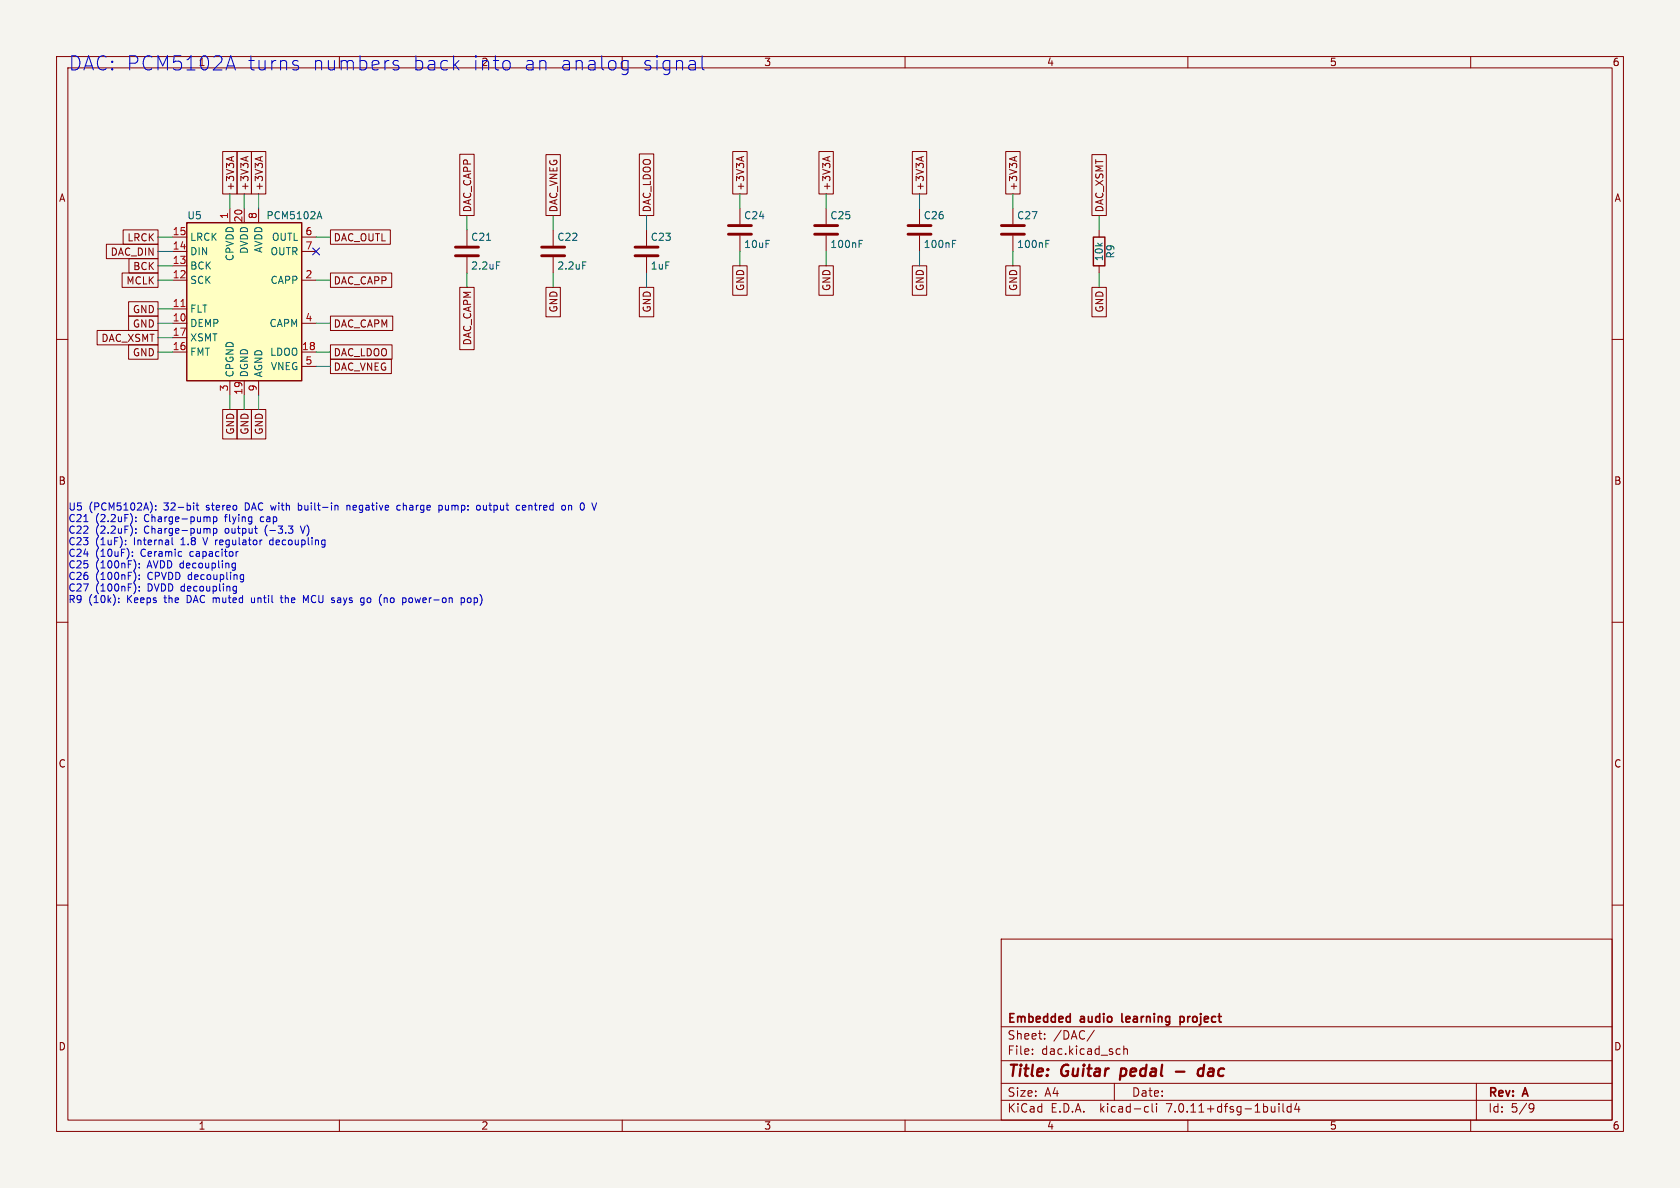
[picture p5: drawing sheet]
(kicad_sch
 (version 20230121)
 (generator eeschema)
 (paper "A4")
 (title_block
  (title "Guitar pedal - dac")
  (company "Embedded audio learning project")
  (rev "A"))
 (lib_symbols
  (symbol "Audio:PCM5102A" (in_bom yes) (on_board yes)
   (property "Reference" "U" (at -10.16 13.97 0) (effects (font (size 1.27 1.27)) (justify left)))
   (property "Value" "PCM5102A" (at 3.81 13.97 0) (effects (font (size 1.27 1.27)) (justify left)))
   (property "Footprint" "Package_SO:TSSOP-20_4.4x6.5mm_P0.65mm" (at 25.4 -16.51 0) (effects (font (size 1.27 1.27)) hide))
   (property "Datasheet" "https://www.ti.com/lit/ds/symlink/pcm5102a.pdf" (at 0 0 0) (effects (font (size 1.27 1.27)) hide))
   (symbol "PCM5102A_0_1"
    (rectangle (start -10.16 12.7) (end 10.16 -15.24) (stroke (width 0.254) (type default)) (fill (type background))))
   (symbol "PCM5102A_1_1"
    (pin passive line (at -2.54 15.24 270) (length 2.54) (name "CPVDD" (effects (font (size 1.27 1.27)))) (number "1" (effects (font (size 1.27 1.27)))))
    (pin input line (at -12.7 -5.08 0) (length 2.54) (name "DEMP" (effects (font (size 1.27 1.27)))) (number "10" (effects (font (size 1.27 1.27)))))
    (pin input line (at -12.7 -2.54 0) (length 2.54) (name "FLT" (effects (font (size 1.27 1.27)))) (number "11" (effects (font (size 1.27 1.27)))))
    (pin input line (at -12.7 2.54 0) (length 2.54) (name "SCK" (effects (font (size 1.27 1.27)))) (number "12" (effects (font (size 1.27 1.27)))))
    (pin input line (at -12.7 5.08 0) (length 2.54) (name "BCK" (effects (font (size 1.27 1.27)))) (number "13" (effects (font (size 1.27 1.27)))))
    (pin input line (at -12.7 7.62 0) (length 2.54) (name "DIN" (effects (font (size 1.27 1.27)))) (number "14" (effects (font (size 1.27 1.27)))))
    (pin input line (at -12.7 10.16 0) (length 2.54) (name "LRCK" (effects (font (size 1.27 1.27)))) (number "15" (effects (font (size 1.27 1.27)))))
    (pin input line (at -12.7 -10.16 0) (length 2.54) (name "FMT" (effects (font (size 1.27 1.27)))) (number "16" (effects (font (size 1.27 1.27)))))
    (pin input line (at -12.7 -7.62 0) (length 2.54) (name "XSMT" (effects (font (size 1.27 1.27)))) (number "17" (effects (font (size 1.27 1.27)))))
    (pin passive line (at 12.7 -10.16 180) (length 2.54) (name "LDOO" (effects (font (size 1.27 1.27)))) (number "18" (effects (font (size 1.27 1.27)))))
    (pin power_in line (at 0 -17.78 90) (length 2.54) (name "DGND" (effects (font (size 1.27 1.27)))) (number "19" (effects (font (size 1.27 1.27)))))
    (pin passive line (at 12.7 2.54 180) (length 2.54) (name "CAPP" (effects (font (size 1.27 1.27)))) (number "2" (effects (font (size 1.27 1.27)))))
    (pin power_in line (at 0 15.24 270) (length 2.54) (name "DVDD" (effects (font (size 1.27 1.27)))) (number "20" (effects (font (size 1.27 1.27)))))
    (pin power_in line (at -2.54 -17.78 90) (length 2.54) (name "CPGND" (effects (font (size 1.27 1.27)))) (number "3" (effects (font (size 1.27 1.27)))))
    (pin passive line (at 12.7 -5.08 180) (length 2.54) (name "CAPM" (effects (font (size 1.27 1.27)))) (number "4" (effects (font (size 1.27 1.27)))))
    (pin passive line (at 12.7 -12.7 180) (length 2.54) (name "VNEG" (effects (font (size 1.27 1.27)))) (number "5" (effects (font (size 1.27 1.27)))))
    (pin output line (at 12.7 10.16 180) (length 2.54) (name "OUTL" (effects (font (size 1.27 1.27)))) (number "6" (effects (font (size 1.27 1.27)))))
    (pin output line (at 12.7 7.62 180) (length 2.54) (name "OUTR" (effects (font (size 1.27 1.27)))) (number "7" (effects (font (size 1.27 1.27)))))
    (pin power_in line (at 2.54 15.24 270) (length 2.54) (name "AVDD" (effects (font (size 1.27 1.27)))) (number "8" (effects (font (size 1.27 1.27)))))
    (pin power_in line (at 2.54 -17.78 90) (length 2.54) (name "AGND" (effects (font (size 1.27 1.27)))) (number "9" (effects (font (size 1.27 1.27)))))))
  (symbol "Device:C"
   (pin_numbers hide)
   (pin_names
    (offset 0.254)) (in_bom yes) (on_board yes)
   (property "Reference" "C" (at 0.635 2.54 0) (effects (font (size 1.27 1.27)) (justify left)))
   (property "Value" "C" (at 0.635 -2.54 0) (effects (font (size 1.27 1.27)) (justify left)))
   (property "Footprint" "" (at 0.9652 -3.81 0) (effects (font (size 1.27 1.27)) hide))
   (property "Datasheet" "~" (at 0 0 0) (effects (font (size 1.27 1.27)) hide))
   (symbol "C_0_1"
    (polyline (pts (xy -2.032 -0.762) (xy 2.032 -0.762)) (stroke (width 0.508) (type default)) (fill (type none)))
    (polyline (pts (xy -2.032 0.762) (xy 2.032 0.762)) (stroke (width 0.508) (type default)) (fill (type none))))
   (symbol "C_1_1"
    (pin passive line (at 0 3.81 270) (length 2.794) (name "~" (effects (font (size 1.27 1.27)))) (number "1" (effects (font (size 1.27 1.27)))))
    (pin passive line (at 0 -3.81 90) (length 2.794) (name "~" (effects (font (size 1.27 1.27)))) (number "2" (effects (font (size 1.27 1.27)))))))
  (symbol "Device:R"
   (pin_numbers hide)
   (pin_names
    (offset 0)) (in_bom yes) (on_board yes)
   (property "Reference" "R" (at 2.032 0 90) (effects (font (size 1.27 1.27))))
   (property "Value" "R" (at 0 0 90) (effects (font (size 1.27 1.27))))
   (property "Footprint" "" (at -1.778 0 90) (effects (font (size 1.27 1.27)) hide))
   (property "Datasheet" "~" (at 0 0 0) (effects (font (size 1.27 1.27)) hide))
   (symbol "R_0_1"
    (rectangle (start -1.016 -2.54) (end 1.016 2.54) (stroke (width 0.254) (type default)) (fill (type none))))
   (symbol "R_1_1"
    (pin passive line (at 0 3.81 270) (length 1.27) (name "~" (effects (font (size 1.27 1.27)))) (number "1" (effects (font (size 1.27 1.27)))))
    (pin passive line (at 0 -3.81 90) (length 1.27) (name "~" (effects (font (size 1.27 1.27)))) (number "2" (effects (font (size 1.27 1.27))))))))
 (text "DAC: PCM5102A turns numbers back into an analog signal" (at 12 10 0) (effects (font (size 2.5 2.5)) (justify left top)))
 (symbol
  (lib_id "Audio:PCM5102A") (at 43.18 52.07 0) (unit 1) (in_bom yes) (on_board yes) (dnp no)
  (property "Reference" "U5" (at 33.02 38.1 0) (effects (font (size 1.27 1.27)) (justify left)))
  (property "Value" "PCM5102A" (at 46.99 38.1 0) (effects (font (size 1.27 1.27)) (justify left)))
  (property "Footprint" "Package_SO:TSSOP-20_4.4x6.5mm_P0.65mm" (at 43.18 52.07 0) (effects (font (size 1.27 1.27)) hide))
  (property "Datasheet" "https://www.ti.com/lit/ds/symlink/pcm5102a.pdf" (at 43.18 52.07 0) (effects (font (size 1.27 1.27)) hide))
  (property "MPN" "PCM5102APWR" (at 43.18 52.07 0) (effects (font (size 1.27 1.27)) hide))
  (property "Description" "32-bit stereo DAC with built-in negative charge pump: output centred on 0 V" (at 43.18 52.07 0) (effects (font (size 1.27 1.27)) hide))
  (property "Assembly" "FACTORY" (at 43.18 52.07 0) (effects (font (size 1.27 1.27)) hide)) (pin "1") (pin "10") (pin "11") (pin "12") (pin "13") (pin "14") (pin "15") (pin "16") (pin "17") (pin "18") (pin "19") (pin "2") (pin "20") (pin "3") (pin "4") (pin "5") (pin "6") (pin "7") (pin "8") (pin "9"))
 (wire (pts (xy 40.64 36.83) (xy 40.64 34.29)) (stroke (width 0) (type default)))
 (global_label "+3V3A"
  (shape passive) (at 40.64 34.29 90) (fields_autoplaced) (effects (font (size 1.27 1.27)) (justify left))
  (property "Intersheetrefs" "${INTERSHEET_REFS}" (at 40.64 34.29 0) (effects (font (size 1 1)) hide)))
 (wire (pts (xy 30.48 57.15) (xy 27.94 57.15)) (stroke (width 0) (type default)))
 (global_label "GND"
  (shape passive) (at 27.94 57.15 180) (fields_autoplaced) (effects (font (size 1.27 1.27)) (justify right))
  (property "Intersheetrefs" "${INTERSHEET_REFS}" (at 27.94 57.15 0) (effects (font (size 1 1)) hide)))
 (wire (pts (xy 30.48 54.61) (xy 27.94 54.61)) (stroke (width 0) (type default)))
 (global_label "GND"
  (shape passive) (at 27.94 54.61 180) (fields_autoplaced) (effects (font (size 1.27 1.27)) (justify right))
  (property "Intersheetrefs" "${INTERSHEET_REFS}" (at 27.94 54.61 0) (effects (font (size 1 1)) hide)))
 (wire (pts (xy 30.48 49.53) (xy 27.94 49.53)) (stroke (width 0) (type default)))
 (global_label "MCLK"
  (shape passive) (at 27.94 49.53 180) (fields_autoplaced) (effects (font (size 1.27 1.27)) (justify right))
  (property "Intersheetrefs" "${INTERSHEET_REFS}" (at 27.94 49.53 0) (effects (font (size 1 1)) hide)))
 (wire (pts (xy 30.48 46.99) (xy 27.94 46.99)) (stroke (width 0) (type default)))
 (global_label "BCK"
  (shape passive) (at 27.94 46.99 180) (fields_autoplaced) (effects (font (size 1.27 1.27)) (justify right))
  (property "Intersheetrefs" "${INTERSHEET_REFS}" (at 27.94 46.99 0) (effects (font (size 1 1)) hide)))
 (wire (pts (xy 30.48 44.45) (xy 27.94 44.45)) (stroke (width 0) (type default)))
 (global_label "DAC_DIN"
  (shape passive) (at 27.94 44.45 180) (fields_autoplaced) (effects (font (size 1.27 1.27)) (justify right))
  (property "Intersheetrefs" "${INTERSHEET_REFS}" (at 27.94 44.45 0) (effects (font (size 1 1)) hide)))
 (wire (pts (xy 30.48 41.91) (xy 27.94 41.91)) (stroke (width 0) (type default)))
 (global_label "LRCK"
  (shape passive) (at 27.94 41.91 180) (fields_autoplaced) (effects (font (size 1.27 1.27)) (justify right))
  (property "Intersheetrefs" "${INTERSHEET_REFS}" (at 27.94 41.91 0) (effects (font (size 1 1)) hide)))
 (wire (pts (xy 30.48 62.23) (xy 27.94 62.23)) (stroke (width 0) (type default)))
 (global_label "GND"
  (shape passive) (at 27.94 62.23 180) (fields_autoplaced) (effects (font (size 1.27 1.27)) (justify right))
  (property "Intersheetrefs" "${INTERSHEET_REFS}" (at 27.94 62.23 0) (effects (font (size 1 1)) hide)))
 (wire (pts (xy 30.48 59.69) (xy 27.94 59.69)) (stroke (width 0) (type default)))
 (global_label "DAC_XSMT"
  (shape passive) (at 27.94 59.69 180) (fields_autoplaced) (effects (font (size 1.27 1.27)) (justify right))
  (property "Intersheetrefs" "${INTERSHEET_REFS}" (at 27.94 59.69 0) (effects (font (size 1 1)) hide)))
 (wire (pts (xy 55.88 62.23) (xy 58.42 62.23)) (stroke (width 0) (type default)))
 (global_label "DAC_LDOO"
  (shape passive) (at 58.42 62.23 0) (fields_autoplaced) (effects (font (size 1.27 1.27)) (justify left))
  (property "Intersheetrefs" "${INTERSHEET_REFS}" (at 58.42 62.23 0) (effects (font (size 1 1)) hide)))
 (wire (pts (xy 43.18 69.85) (xy 43.18 72.39)) (stroke (width 0) (type default)))
 (global_label "GND"
  (shape passive) (at 43.18 72.39 270) (fields_autoplaced) (effects (font (size 1.27 1.27)) (justify right))
  (property "Intersheetrefs" "${INTERSHEET_REFS}" (at 43.18 72.39 0) (effects (font (size 1 1)) hide)))
 (wire (pts (xy 55.88 49.53) (xy 58.42 49.53)) (stroke (width 0) (type default)))
 (global_label "DAC_CAPP"
  (shape passive) (at 58.42 49.53 0) (fields_autoplaced) (effects (font (size 1.27 1.27)) (justify left))
  (property "Intersheetrefs" "${INTERSHEET_REFS}" (at 58.42 49.53 0) (effects (font (size 1 1)) hide)))
 (wire (pts (xy 43.18 36.83) (xy 43.18 34.29)) (stroke (width 0) (type default)))
 (global_label "+3V3A"
  (shape passive) (at 43.18 34.29 90) (fields_autoplaced) (effects (font (size 1.27 1.27)) (justify left))
  (property "Intersheetrefs" "${INTERSHEET_REFS}" (at 43.18 34.29 0) (effects (font (size 1 1)) hide)))
 (wire (pts (xy 40.64 69.85) (xy 40.64 72.39)) (stroke (width 0) (type default)))
 (global_label "GND"
  (shape passive) (at 40.64 72.39 270) (fields_autoplaced) (effects (font (size 1.27 1.27)) (justify right))
  (property "Intersheetrefs" "${INTERSHEET_REFS}" (at 40.64 72.39 0) (effects (font (size 1 1)) hide)))
 (wire (pts (xy 55.88 57.15) (xy 58.42 57.15)) (stroke (width 0) (type default)))
 (global_label "DAC_CAPM"
  (shape passive) (at 58.42 57.15 0) (fields_autoplaced) (effects (font (size 1.27 1.27)) (justify left))
  (property "Intersheetrefs" "${INTERSHEET_REFS}" (at 58.42 57.15 0) (effects (font (size 1 1)) hide)))
 (wire (pts (xy 55.88 64.77) (xy 58.42 64.77)) (stroke (width 0) (type default)))
 (global_label "DAC_VNEG"
  (shape passive) (at 58.42 64.77 0) (fields_autoplaced) (effects (font (size 1.27 1.27)) (justify left))
  (property "Intersheetrefs" "${INTERSHEET_REFS}" (at 58.42 64.77 0) (effects (font (size 1 1)) hide)))
 (wire (pts (xy 55.88 41.91) (xy 58.42 41.91)) (stroke (width 0) (type default)))
 (global_label "DAC_OUTL"
  (shape passive) (at 58.42 41.91 0) (fields_autoplaced) (effects (font (size 1.27 1.27)) (justify left))
  (property "Intersheetrefs" "${INTERSHEET_REFS}" (at 58.42 41.91 0) (effects (font (size 1 1)) hide)))
 (no_connect (at 55.88 44.45))
 (wire (pts (xy 45.72 36.83) (xy 45.72 34.29)) (stroke (width 0) (type default)))
 (global_label "+3V3A"
  (shape passive) (at 45.72 34.29 90) (fields_autoplaced) (effects (font (size 1.27 1.27)) (justify left))
  (property "Intersheetrefs" "${INTERSHEET_REFS}" (at 45.72 34.29 0) (effects (font (size 1 1)) hide)))
 (wire (pts (xy 45.72 69.85) (xy 45.72 72.39)) (stroke (width 0) (type default)))
 (global_label "GND"
  (shape passive) (at 45.72 72.39 270) (fields_autoplaced) (effects (font (size 1.27 1.27)) (justify right))
  (property "Intersheetrefs" "${INTERSHEET_REFS}" (at 45.72 72.39 0) (effects (font (size 1 1)) hide)))
 (symbol
  (lib_id "Device:C") (at 82.55 44.45 0) (unit 1) (in_bom yes) (on_board yes) (dnp no)
  (property "Reference" "C21" (at 83.185 41.91 0) (effects (font (size 1.27 1.27)) (justify left)))
  (property "Value" "2.2uF" (at 83.185 46.99 0) (effects (font (size 1.27 1.27)) (justify left)))
  (property "Footprint" "Capacitor_SMD:C_0805_2012Metric" (at 82.55 44.45 0) (effects (font (size 1.27 1.27)) hide))
  (property "Datasheet" "~" (at 82.55 44.45 0) (effects (font (size 1.27 1.27)) hide))
  (property "MPN" "0805 2.2uF X7R" (at 82.55 44.45 0) (effects (font (size 1.27 1.27)) hide))
  (property "Description" "Charge-pump flying cap" (at 82.55 44.45 0) (effects (font (size 1.27 1.27)) hide))
  (property "Assembly" "FACTORY" (at 82.55 44.45 0) (effects (font (size 1.27 1.27)) hide)) (pin "1") (pin "2"))
 (wire (pts (xy 82.55 40.64) (xy 82.55 38.1)) (stroke (width 0) (type default)))
 (global_label "DAC_CAPP"
  (shape passive) (at 82.55 38.1 90) (fields_autoplaced) (effects (font (size 1.27 1.27)) (justify left))
  (property "Intersheetrefs" "${INTERSHEET_REFS}" (at 82.55 38.1 0) (effects (font (size 1 1)) hide)))
 (wire (pts (xy 82.55 48.26) (xy 82.55 50.8)) (stroke (width 0) (type default)))
 (global_label "DAC_CAPM"
  (shape passive) (at 82.55 50.8 270) (fields_autoplaced) (effects (font (size 1.27 1.27)) (justify right))
  (property "Intersheetrefs" "${INTERSHEET_REFS}" (at 82.55 50.8 0) (effects (font (size 1 1)) hide)))
 (symbol
  (lib_id "Device:C") (at 97.79 44.45 0) (unit 1) (in_bom yes) (on_board yes) (dnp no)
  (property "Reference" "C22" (at 98.425 41.91 0) (effects (font (size 1.27 1.27)) (justify left)))
  (property "Value" "2.2uF" (at 98.425 46.99 0) (effects (font (size 1.27 1.27)) (justify left)))
  (property "Footprint" "Capacitor_SMD:C_0805_2012Metric" (at 97.79 44.45 0) (effects (font (size 1.27 1.27)) hide))
  (property "Datasheet" "~" (at 97.79 44.45 0) (effects (font (size 1.27 1.27)) hide))
  (property "MPN" "0805 2.2uF X7R" (at 97.79 44.45 0) (effects (font (size 1.27 1.27)) hide))
  (property "Description" "Charge-pump output (-3.3 V)" (at 97.79 44.45 0) (effects (font (size 1.27 1.27)) hide))
  (property "Assembly" "FACTORY" (at 97.79 44.45 0) (effects (font (size 1.27 1.27)) hide)) (pin "1") (pin "2"))
 (wire (pts (xy 97.79 40.64) (xy 97.79 38.1)) (stroke (width 0) (type default)))
 (global_label "DAC_VNEG"
  (shape passive) (at 97.79 38.1 90) (fields_autoplaced) (effects (font (size 1.27 1.27)) (justify left))
  (property "Intersheetrefs" "${INTERSHEET_REFS}" (at 97.79 38.1 0) (effects (font (size 1 1)) hide)))
 (wire (pts (xy 97.79 48.26) (xy 97.79 50.8)) (stroke (width 0) (type default)))
 (global_label "GND"
  (shape passive) (at 97.79 50.8 270) (fields_autoplaced) (effects (font (size 1.27 1.27)) (justify right))
  (property "Intersheetrefs" "${INTERSHEET_REFS}" (at 97.79 50.8 0) (effects (font (size 1 1)) hide)))
 (symbol
  (lib_id "Device:C") (at 114.3 44.45 0) (unit 1) (in_bom yes) (on_board yes) (dnp no)
  (property "Reference" "C23" (at 114.935 41.91 0) (effects (font (size 1.27 1.27)) (justify left)))
  (property "Value" "1uF" (at 114.935 46.99 0) (effects (font (size 1.27 1.27)) (justify left)))
  (property "Footprint" "Capacitor_SMD:C_0805_2012Metric" (at 114.3 44.45 0) (effects (font (size 1.27 1.27)) hide))
  (property "Datasheet" "~" (at 114.3 44.45 0) (effects (font (size 1.27 1.27)) hide))
  (property "MPN" "0805 1uF X7R" (at 114.3 44.45 0) (effects (font (size 1.27 1.27)) hide))
  (property "Description" "Internal 1.8 V regulator decoupling" (at 114.3 44.45 0) (effects (font (size 1.27 1.27)) hide))
  (property "Assembly" "FACTORY" (at 114.3 44.45 0) (effects (font (size 1.27 1.27)) hide)) (pin "1") (pin "2"))
 (wire (pts (xy 114.3 40.64) (xy 114.3 38.1)) (stroke (width 0) (type default)))
 (global_label "DAC_LDOO"
  (shape passive) (at 114.3 38.1 90) (fields_autoplaced) (effects (font (size 1.27 1.27)) (justify left))
  (property "Intersheetrefs" "${INTERSHEET_REFS}" (at 114.3 38.1 0) (effects (font (size 1 1)) hide)))
 (wire (pts (xy 114.3 48.26) (xy 114.3 50.8)) (stroke (width 0) (type default)))
 (global_label "GND"
  (shape passive) (at 114.3 50.8 270) (fields_autoplaced) (effects (font (size 1.27 1.27)) (justify right))
  (property "Intersheetrefs" "${INTERSHEET_REFS}" (at 114.3 50.8 0) (effects (font (size 1 1)) hide)))
 (symbol
  (lib_id "Device:C") (at 130.81 40.64 0) (unit 1) (in_bom yes) (on_board yes) (dnp no)
  (property "Reference" "C24" (at 131.445 38.1 0) (effects (font (size 1.27 1.27)) (justify left)))
  (property "Value" "10uF" (at 131.445 43.18 0) (effects (font (size 1.27 1.27)) (justify left)))
  (property "Footprint" "Capacitor_SMD:C_0805_2012Metric" (at 130.81 40.64 0) (effects (font (size 1.27 1.27)) hide))
  (property "Datasheet" "~" (at 130.81 40.64 0) (effects (font (size 1.27 1.27)) hide))
  (property "MPN" "0805 10uF X7R" (at 130.81 40.64 0) (effects (font (size 1.27 1.27)) hide))
  (property "Description" "Ceramic capacitor" (at 130.81 40.64 0) (effects (font (size 1.27 1.27)) hide))
  (property "Assembly" "FACTORY" (at 130.81 40.64 0) (effects (font (size 1.27 1.27)) hide)) (pin "1") (pin "2"))
 (wire (pts (xy 130.81 36.83) (xy 130.81 34.29)) (stroke (width 0) (type default)))
 (global_label "+3V3A"
  (shape passive) (at 130.81 34.29 90) (fields_autoplaced) (effects (font (size 1.27 1.27)) (justify left))
  (property "Intersheetrefs" "${INTERSHEET_REFS}" (at 130.81 34.29 0) (effects (font (size 1 1)) hide)))
 (wire (pts (xy 130.81 44.45) (xy 130.81 46.99)) (stroke (width 0) (type default)))
 (global_label "GND"
  (shape passive) (at 130.81 46.99 270) (fields_autoplaced) (effects (font (size 1.27 1.27)) (justify right))
  (property "Intersheetrefs" "${INTERSHEET_REFS}" (at 130.81 46.99 0) (effects (font (size 1 1)) hide)))
 (symbol
  (lib_id "Device:C") (at 146.05 40.64 0) (unit 1) (in_bom yes) (on_board yes) (dnp no)
  (property "Reference" "C25" (at 146.685 38.1 0) (effects (font (size 1.27 1.27)) (justify left)))
  (property "Value" "100nF" (at 146.685 43.18 0) (effects (font (size 1.27 1.27)) (justify left)))
  (property "Footprint" "Capacitor_SMD:C_0805_2012Metric" (at 146.05 40.64 0) (effects (font (size 1.27 1.27)) hide))
  (property "Datasheet" "~" (at 146.05 40.64 0) (effects (font (size 1.27 1.27)) hide))
  (property "MPN" "0805 100nF X7R" (at 146.05 40.64 0) (effects (font (size 1.27 1.27)) hide))
  (property "Description" "AVDD decoupling" (at 146.05 40.64 0) (effects (font (size 1.27 1.27)) hide))
  (property "Assembly" "FACTORY" (at 146.05 40.64 0) (effects (font (size 1.27 1.27)) hide)) (pin "1") (pin "2"))
 (wire (pts (xy 146.05 36.83) (xy 146.05 34.29)) (stroke (width 0) (type default)))
 (global_label "+3V3A"
  (shape passive) (at 146.05 34.29 90) (fields_autoplaced) (effects (font (size 1.27 1.27)) (justify left))
  (property "Intersheetrefs" "${INTERSHEET_REFS}" (at 146.05 34.29 0) (effects (font (size 1 1)) hide)))
 (wire (pts (xy 146.05 44.45) (xy 146.05 46.99)) (stroke (width 0) (type default)))
 (global_label "GND"
  (shape passive) (at 146.05 46.99 270) (fields_autoplaced) (effects (font (size 1.27 1.27)) (justify right))
  (property "Intersheetrefs" "${INTERSHEET_REFS}" (at 146.05 46.99 0) (effects (font (size 1 1)) hide)))
 (symbol
  (lib_id "Device:C") (at 162.56 40.64 0) (unit 1) (in_bom yes) (on_board yes) (dnp no)
  (property "Reference" "C26" (at 163.195 38.1 0) (effects (font (size 1.27 1.27)) (justify left)))
  (property "Value" "100nF" (at 163.195 43.18 0) (effects (font (size 1.27 1.27)) (justify left)))
  (property "Footprint" "Capacitor_SMD:C_0805_2012Metric" (at 162.56 40.64 0) (effects (font (size 1.27 1.27)) hide))
  (property "Datasheet" "~" (at 162.56 40.64 0) (effects (font (size 1.27 1.27)) hide))
  (property "MPN" "0805 100nF X7R" (at 162.56 40.64 0) (effects (font (size 1.27 1.27)) hide))
  (property "Description" "CPVDD decoupling" (at 162.56 40.64 0) (effects (font (size 1.27 1.27)) hide))
  (property "Assembly" "FACTORY" (at 162.56 40.64 0) (effects (font (size 1.27 1.27)) hide)) (pin "1") (pin "2"))
 (wire (pts (xy 162.56 36.83) (xy 162.56 34.29)) (stroke (width 0) (type default)))
 (global_label "+3V3A"
  (shape passive) (at 162.56 34.29 90) (fields_autoplaced) (effects (font (size 1.27 1.27)) (justify left))
  (property "Intersheetrefs" "${INTERSHEET_REFS}" (at 162.56 34.29 0) (effects (font (size 1 1)) hide)))
 (wire (pts (xy 162.56 44.45) (xy 162.56 46.99)) (stroke (width 0) (type default)))
 (global_label "GND"
  (shape passive) (at 162.56 46.99 270) (fields_autoplaced) (effects (font (size 1.27 1.27)) (justify right))
  (property "Intersheetrefs" "${INTERSHEET_REFS}" (at 162.56 46.99 0) (effects (font (size 1 1)) hide)))
 (symbol
  (lib_id "Device:C") (at 179.07 40.64 0) (unit 1) (in_bom yes) (on_board yes) (dnp no)
  (property "Reference" "C27" (at 179.705 38.1 0) (effects (font (size 1.27 1.27)) (justify left)))
  (property "Value" "100nF" (at 179.705 43.18 0) (effects (font (size 1.27 1.27)) (justify left)))
  (property "Footprint" "Capacitor_SMD:C_0805_2012Metric" (at 179.07 40.64 0) (effects (font (size 1.27 1.27)) hide))
  (property "Datasheet" "~" (at 179.07 40.64 0) (effects (font (size 1.27 1.27)) hide))
  (property "MPN" "0805 100nF X7R" (at 179.07 40.64 0) (effects (font (size 1.27 1.27)) hide))
  (property "Description" "DVDD decoupling" (at 179.07 40.64 0) (effects (font (size 1.27 1.27)) hide))
  (property "Assembly" "FACTORY" (at 179.07 40.64 0) (effects (font (size 1.27 1.27)) hide)) (pin "1") (pin "2"))
 (wire (pts (xy 179.07 36.83) (xy 179.07 34.29)) (stroke (width 0) (type default)))
 (global_label "+3V3A"
  (shape passive) (at 179.07 34.29 90) (fields_autoplaced) (effects (font (size 1.27 1.27)) (justify left))
  (property "Intersheetrefs" "${INTERSHEET_REFS}" (at 179.07 34.29 0) (effects (font (size 1 1)) hide)))
 (wire (pts (xy 179.07 44.45) (xy 179.07 46.99)) (stroke (width 0) (type default)))
 (global_label "GND"
  (shape passive) (at 179.07 46.99 270) (fields_autoplaced) (effects (font (size 1.27 1.27)) (justify right))
  (property "Intersheetrefs" "${INTERSHEET_REFS}" (at 179.07 46.99 0) (effects (font (size 1 1)) hide)))
 (symbol
  (lib_id "Device:R") (at 194.31 44.45 0) (unit 1) (in_bom yes) (on_board yes) (dnp no)
  (property "Reference" "R9" (at 196.342 44.45 90) (effects (font (size 1.27 1.27))))
  (property "Value" "10k" (at 194.31 44.45 90) (effects (font (size 1.27 1.27))))
  (property "Footprint" "Resistor_SMD:R_0805_2012Metric" (at 194.31 44.45 0) (effects (font (size 1.27 1.27)) hide))
  (property "Datasheet" "~" (at 194.31 44.45 0) (effects (font (size 1.27 1.27)) hide))
  (property "MPN" "0805 10k 1%" (at 194.31 44.45 0) (effects (font (size 1.27 1.27)) hide))
  (property "Description" "Keeps the DAC muted until the MCU says go (no power-on pop)" (at 194.31 44.45 0) (effects (font (size 1.27 1.27)) hide))
  (property "Assembly" "FACTORY" (at 194.31 44.45 0) (effects (font (size 1.27 1.27)) hide)) (pin "1") (pin "2"))
 (wire (pts (xy 194.31 40.64) (xy 194.31 38.1)) (stroke (width 0) (type default)))
 (global_label "DAC_XSMT"
  (shape passive) (at 194.31 38.1 90) (fields_autoplaced) (effects (font (size 1.27 1.27)) (justify left))
  (property "Intersheetrefs" "${INTERSHEET_REFS}" (at 194.31 38.1 0) (effects (font (size 1 1)) hide)))
 (wire (pts (xy 194.31 48.26) (xy 194.31 50.8)) (stroke (width 0) (type default)))
 (global_label "GND"
  (shape passive) (at 194.31 50.8 270) (fields_autoplaced) (effects (font (size 1.27 1.27)) (justify right))
  (property "Intersheetrefs" "${INTERSHEET_REFS}" (at 194.31 50.8 0) (effects (font (size 1 1)) hide)))
 (text "U5 (PCM5102A): 32-bit stereo DAC with built-in negative charge pump: output centred on 0 V\nC21 (2.2uF): Charge-pump flying cap\nC22 (2.2uF): Charge-pump output (-3.3 V)\nC23 (1uF): Internal 1.8 V regulator decoupling\nC24 (10uF): Ceramic capacitor\nC25 (100nF): AVDD decoupling\nC26 (100nF): CPVDD decoupling\nC27 (100nF): DVDD decoupling\nR9 (10k): Keeps the DAC muted until the MCU says go (no power-on pop)" (at 12 89.1 0) (effects (font (size 1.27 1.27)) (justify left top)))
 (sheet_instances (path ""
   (page "5"))))
